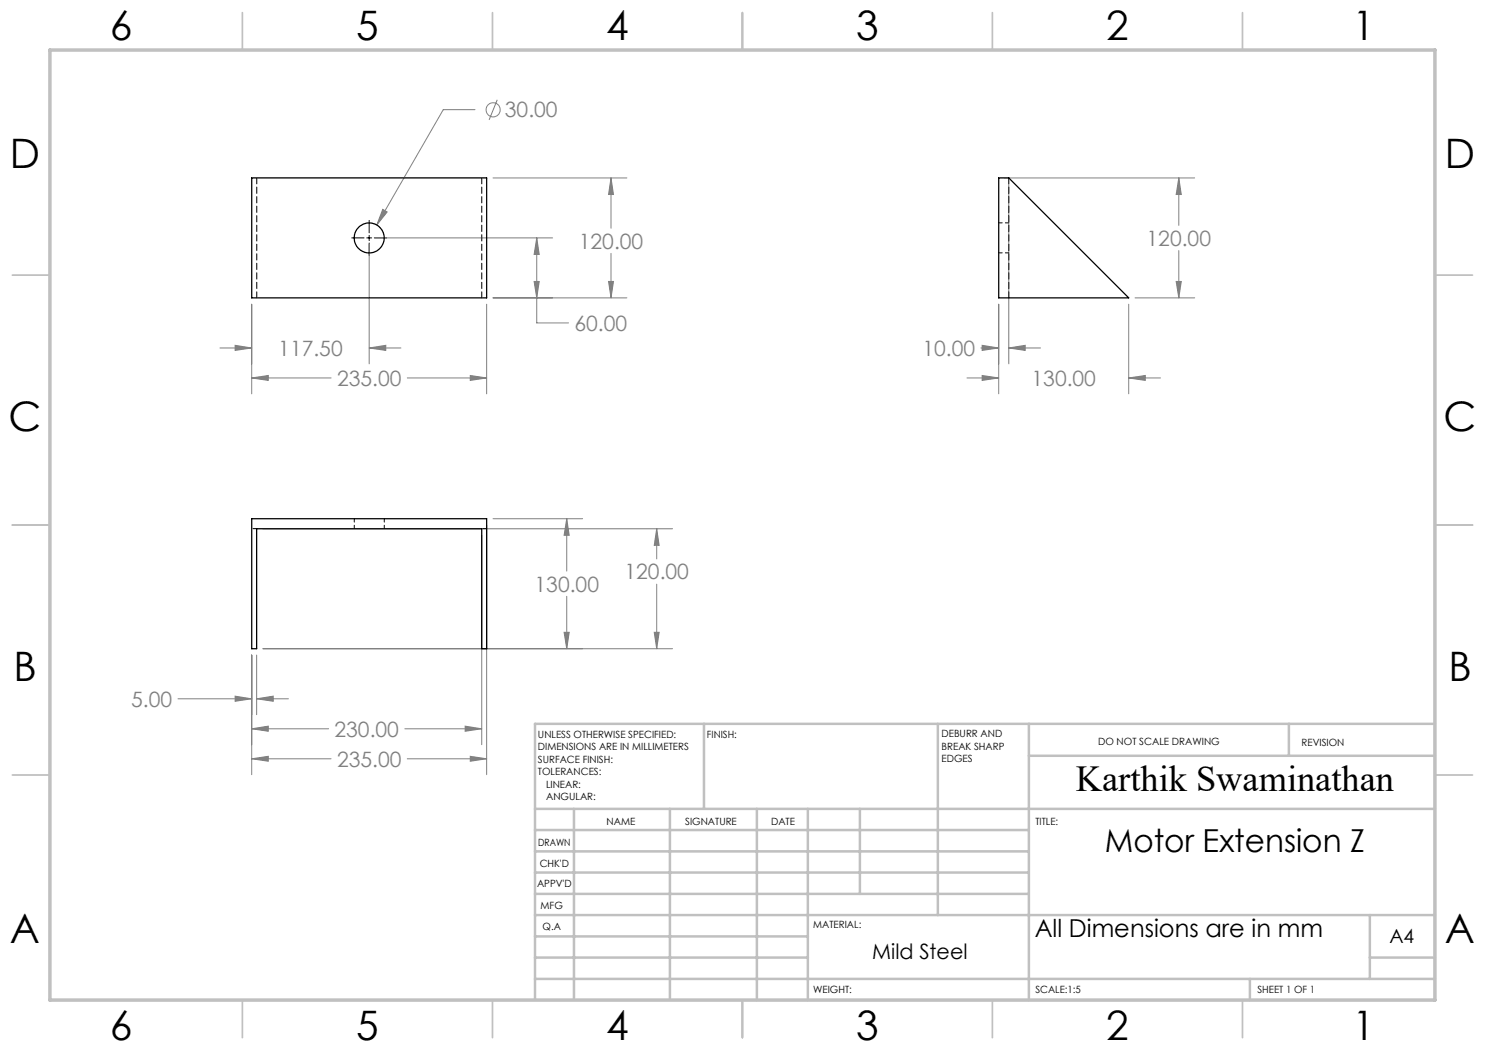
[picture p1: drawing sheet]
<svg xmlns="http://www.w3.org/2000/svg" width="297mm" height="210mm" viewBox="0 0 297 210" stroke-linecap="round" stroke-linejoin="round" font-family="sans-serif">
<g fill="none" stroke="#808080" stroke-width=".2">
<path d="M99.4 20l-1.6 4M95 21.9h-6.3l-13.3 23.1M98.6 35.6h26.8M122.2 35.6l.5 3.3h-1zM122.2 35.6v10M201 35.6h37.9M201.8 36.9v35.9M235.8 35.6l.5 3.3h-1.1zM235.8 35.6v9.5M73.8 48.9v23.9M75.1 47.6h35.4M76.6 41.9l.8 .5-2 2.6z"/>
<path d="M98.6 59.6h26.8M106.8 56.3h1l-.4 3.3zM107.4 47.6l.4 3.3h-1zM107.4 47.6v17h6.3M121.7 56.3h1l-.5 3.3zM122.2 50.7v8.9M227 59.6h11.9M235.2 56.3h1.1l-.5 3.3zM235.8 50.1v9.5M44 69.6h6.3M47 69.1l3.3 .5-3.3 .5zM50.3 75.6l3.4-.5v1z"/>
<path d="M50.3 60.8v18M50.3 75.6h15.9M73.8 69.6l3.4-.5v1zM73.8 69.6h6.4M81.5 75.6h15.8M94.1 75.1l3.2 .5-3.2 .5zM97.3 60.8v18M193.4 75.6h6.3M196.2 69.6h3.5M196.4 69.1l3.3 .5-3.3 .5zM196.4 75.1l3.3 .5-3.3 .5zM199.7 60.8v18"/>
<path d="M201.8 69.6l3.2-.5v1zM201.8 69.6h6.3M225.7 75.6l3.4-.5v1zM225.7 75.6h6.4M225.7 60.8v18M52.6 105.8h81.9M96.3 107v41.9M97.3 105v49.9M98.6 103.7h17.9M113.3 103.7l.5 3.4h-1zM113.3 103.7v10.5M113.3 119.3v10.4"/>
<path d="M131.3 105.8l.5 3.3h-1zM131.3 105.8v6M131.3 116.8v12.9M35.6 139.8h14.7M47 139.2l3.3 .6-3.3 .5zM50.3 131v23.9M51.3 139.8l3.3-.6v1.1zM51.3 131v11.9M51.3 139.8h6.4M52.6 129.7h81.9M112.8 126.5h1l-.5 3.2zM130.8 126.5h1l-.5 3.2z"/>
<path d="M50.3 145.8l3.4-.6v1.1zM50.3 151.8l3.4-.5v1zM50.3 145.8h15.4M50.3 151.8h15.9M81 145.8h15.3M81.5 151.8h15.8M93 145.2l3.3 .6-3.3 .5zM94.1 151.3l3.2 .5-3.2 .5z"/>
<circle cx="98.6" cy="22" r="1.42"/>
</g>
<path d="M70.3 47.6h2.5M73.3 47.6h1M73.8 44.1v2.5M73.8 47.1v1M73.8 48.6v2.5M74.9 47.6h2.4" fill="none" stroke="#000" stroke-width=".2"/>
<g fill="none" stroke="#c0c0c0" stroke-width=".35">
<path d="M48.5 2.5v7.5M98.5 2.5v7.5M148.5 2.5v7.5M198.5 2.5v7.5M248.5 2.5v7.5M2.5 55h7.5M287 55h7.5M2.5 105h7.5M287 105h7.5M2.5 155h7.5M287 155h7.5M48.5 200v7.5"/>
<path d="M98.5 200v7.5M148.5 200v7.5M198.5 200v7.5M248.5 200v7.5"/>
</g>
<g fill="none" stroke="#c0c0c0" stroke-width=".5">
<path d="M140.8 144.8v17M187.6 144.8v38.2M205.8 144.8v55.2M205.8 151.2h81.2M257.8 144.8v6.4M287 144.8h-180v55.2M107 161.8h180M107 178.8h98.8M107 174.5h98.8M107 170.3h98.8M107 166h98.8M114.8 161.8v38.2"/>
<path d="M134 161.8v38.2M151.4 161.8v38.2M161.6 161.8v38.2M172 161.8v17M107 195.8h180M107 191.5h54.6M107 187.3h54.6M107 183h180M250 195.8v4.2M274 191.5h13M274 183v12.8"/>
</g>
<path d="M10 10h277v190h-277z" fill="none" stroke="#c0c0c0" stroke-width=".7"/>
<path d="M47 69.1l3.3 .5-3.3 .5zM73.8 69.6l3.4-.5v1zM50.3 75.6l3.4-.5v1zM94.1 75.1l3.2 .5-3.2 .5zM106.8 56.3h1l-.4 3.3zM107.4 47.6l.4 3.3h-1zM121.7 56.3h1l-.5 3.3zM122.2 35.6l.5 3.3h-1zM76.6 41.9l-1.2 3.1 2-2.6zM196.4 69.1l3.3 .5-3.3 .5zM201.8 69.6l3.2-.5v1zM196.4 75.1l3.3 .5-3.3 .5zM225.7 75.6l3.4-.5v1zM235.2 56.3h1.1l-.5 3.3zM235.8 35.6l.5 3.3h-1.1zM47 139.2l3.3 .6-3.3 .5zM51.3 139.8l3.3-.6v1.1zM50.3 145.8l3.4-.6v1.1zM93 145.2l3.3 .6-3.3 .5zM50.3 151.8l3.4-.5v1zM94.1 151.3l3.2 .5-3.2 .5zM130.8 126.5h1l-.5 3.2zM131.3 105.8l.5 3.3h-1zM112.8 126.5h1l-.5 3.2zM113.3 103.7l.5 3.4h-1z" fill="#808080"/>
<g fill="none" stroke="#000" stroke-width=".25">
<path d="M50.3 35.6h47v24h-47zM199.7 35.6h2.1l23.9 24h-26zM50.3 103.7h47v26h-1v-23.9h-45v23.9h-1z"/>
<circle cx="73.8" cy="47.6" r="3"/>
</g>
<path d="M51.4 35.6v24M96.4 35.6v24M201.8 35.6v24" fill="none" stroke="#000" stroke-width=".2" stroke-dasharray="1.3 .6" stroke-dashoffset=".1"/>
<path d="M199.8 50.6h2M201.8 44.6h-2M70.9 103.7v2M76.9 105.7v-2" fill="none" stroke="#000" stroke-width=".2" stroke-dasharray="1.3 .6" stroke-dashoffset=".6"/>
<path d="M51.4 105.7h-1M97.4 105.7h-1" fill="none" stroke="#000" stroke-width=".2" stroke-dasharray="1.3 .6" stroke-dashoffset=".5"/>
<g font-size="8.1">
<text x="22" y="8">6</text>
<text x="71.2" y="8">5</text>
<text x="121.2" y="8">4</text>
<text x="171.3" y="8">3</text>
<text x="221.3" y="8">2</text>
<text x="270.5" y="8">1</text>
<text x="2" y="33.6">D</text>
<text x="289" y="33.6">D</text>
<text x="1.7" y="86.1">C</text>
<text x="288.7" y="86.1">C</text>
<text x="2.7" y="136.1">B</text>
<text x="289.7" y="136.1">B</text>
<text x="2" y="188.6">A</text>
<text x="289" y="188.6">A</text>
<text x="22" y="208">6</text>
<text x="71.2" y="208">5</text>
<text x="121.2" y="208">4</text>
<text x="171.3" y="208">3</text>
<text x="221.3" y="208">2</text>
<text x="270.5" y="208">1</text>
</g>
<text font-size="7.3" x="215.2" y="158.1">Karthik Swaminathan</text>
<text font-size="6.3" x="221" y="170.5">Motor Extension Z</text>
<text font-size="4.9" x="207" y="187.3">All Dimensions are in mm</text>
<g font-size="4.2" fill="#808080">
<text x="101" y="23.5">30.00</text>
<text x="115.8" y="49.7">120.00</text>
<text x="229.3" y="49.2">120.00</text>
<text x="55.7" y="71.2">117.50</text>
<text x="114.9" y="66.2">60.00</text>
<text x="184.5" y="71.2">10.00</text>
<text x="67.4" y="77.2">235.00</text>
<text x="206.3" y="77.2">130.00</text>
<text x="106.9" y="118.3">130.00</text>
<text x="124.9" y="115.9">120.00</text>
<text x="26.2" y="141.3">5.00</text>
<text x="66.9" y="147.3">230.00</text>
<text x="67.4" y="153.3">235.00</text>
</g>
<text font-size="4.2" x="174.5" y="191.7">Mild Steel</text>
<text font-size="3.9" x="277.9" y="188.5">A4</text>
<g font-size="2">
<text x="107.6" y="147.6">UNLESS OTHERWISE SPECIFIED:</text>
<text x="141.4" y="147.6">FINISH:</text>
<text x="188.3" y="147.5">DEBURR AND</text>
<text x="188.3" y="150">BREAK SHARP</text>
<text x="219.6" y="149">DO NOT SCALE DRAWING</text>
<text x="260.3" y="149.2">REVISION</text>
<text x="107.6" y="150.1">DIMENSIONS ARE IN MILLIMETERS</text>
<text x="107.6" y="152.6">SURFACE FINISH:</text>
<text x="107.6" y="155.1">TOLERANCES:</text>
<text x="188.3" y="152.5">EDGES</text>
<text x="109.2" y="157.6">LINEAR:</text>
<text x="109.2" y="160.1">ANGULAR:</text>
<text x="121.3" y="165">NAME</text>
<text x="137" y="164.9">SIGNATURE</text>
<text x="154.2" y="164.9">DATE</text>
<text x="207.1" y="164.9">TITLE:</text>
<text x="107.6" y="169.1">DRAWN</text>
<text x="107.9" y="173.3">CHK'D</text>
<text x="107.4" y="177.4">APPV'D</text>
<text x="108.1" y="181.8">MFG</text>
<text x="108.5" y="186">Q.A</text>
<text x="162.6" y="185.5">MATERIAL:</text>
<text x="162.6" y="198.5">WEIGHT:</text>
<text x="207.1" y="198.6">SCALE:1:5</text>
<text x="251.5" y="198.6">SHEET 1 OF 1</text>
</g>
</svg>
